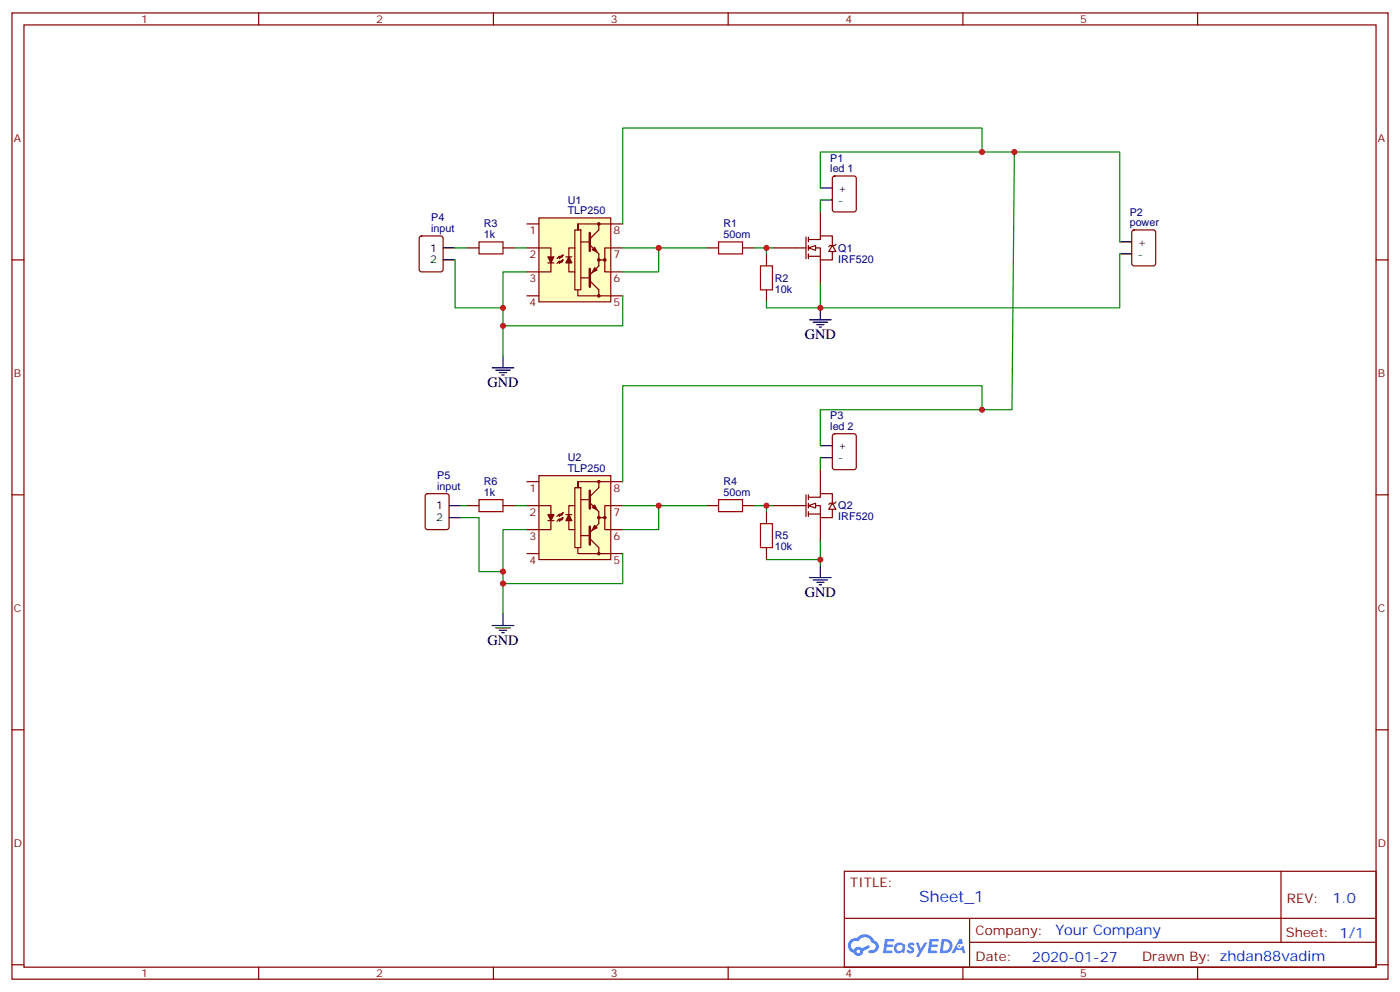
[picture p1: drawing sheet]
<svg xmlns="http://www.w3.org/2000/svg" width="412mm" height="292mm" viewBox="0 0 412 292" stroke-linecap="round" stroke-linejoin="round" font-family="sans-serif">
<g fill="none" stroke="#870000" stroke-width=".35">
<path d="M3.5 3.8h405.4v284.3h-405.4zM7.1 7.3h398.2v277.3h-398.2zM76.2 3.8v3.5M145.3 3.8v3.5M214.5 3.8v3.5M283.6 3.8v3.5M352.8 3.8v3.5M3.5 76.5h3.6M405.3 76.5h3.6M3.5 145.6h3.6M405.3 145.6h3.6M3.5 214.8h3.6"/>
<path d="M405.3 214.8h3.6M248.7 256.4h156.6v28.2h-156.6zM377.3 256.4v20.9M248.7 270.2h156.5M285.6 277.3h119.6M285.6 270.2v14.2M3.5 283.9h3.6M76.2 284.6v3.5M145.3 284.6v3.5M214.5 284.6v3.5M283.6 284.6v3.5M352.8 284.6v3.5"/>
<path d="M405.3 283.9h3.6"/>
</g>
<g fill="#5487ff">
<path d="M267.7 277.6a1.22 1.22 0 0 1 1.7 .2l-.4 .6a.47 .47 0 0 0-.3-.4 .47 .47 0 0 0-.5 .2l.1 .2a1.14 1.14 0 0 1 .8 1.8 1.14 1.14 0 0 1-1.9 0l-.2-.2 .5-.6 .7 .5a.29 .29 0 0 0 .3-.3 .29 .29 0 0 0-.2-.3 1.04 1.04 0 0 1-.6-1.7z"/>
<path d="M260.7 276.3h2.4l.3 .2-.2 .5-1.8 .1-.1 .8h1.5l.3 .4-.3 .4h-1.6l-.2 1.1h1.7l.2 .3-.2 .3-2.6 .1z"/>
<path d="M273.8 276.3h2.4l.3 .2-.1 .5-1.8 .1-.2 .8h1.6l.3 .4-.4 .4h-1.6l-.1 1.1h1.7l.2 .3-.2 .3-2.6 .1z"/>
<path d="M282.6 276.3h.7l.3 1.3-.6 .3a.69 .69 0 0 0-1 .3 .69 .69 0 0 0 .4 .9 .69 .69 0 0 0 .9-.6l.5-.2 .6 2.2h-.8l-.2-.9h-1.8l-.5 .9h-.8z"/>
<path d="M269.8 277.4h.8l.6 1.8 1.1-1.8h.9l-2.6 4.2h-.8l.9-1.5z"/>
<path d="M277.4 276.3l-.6 4.2h1.3a2.11 2.11 0 0 0 2.5-2.1 2.11 2.11 0 0 0-2.5-2.1zM278.1 277.1a1.39 1.39 0 0 1 1.7 1.4 1.39 1.39 0 0 1-1.8 1.3h-.3z"/>
<path d="M263.7 277.9a1.54 1.54 0 0 0-.1 2.2 1.54 1.54 0 0 0 2.2 .1l.6 .3 .3-2.3-.2-.3h-.4a1.49 1.49 0 0 0-2.4 0zM264 278.9a.94 .94 0 0 1 1.8 0 .94 .94 0 0 1-1.8 0z"/>
<path d="M250.4 276.7a2.18 2.18 0 0 0 1.1 3.7 1.44 1.44 0 0 0 1.6 .9 1.44 1.44 0 0 0 1.2-1.4l2-1.1-.5-.7-1.9 1a1.47 1.47 0 0 0-2.4 .4 1.39 1.39 0 0 1-.7-1.9 1.39 1.39 0 0 1 2-.5 2.12 2.12 0 0 1 2.2-1.3 2.12 2.12 0 0 1 1.9 1.7 1.14 1.14 0 0 1 1.1 1.4 1.14 1.14 0 0 1-1.7 .7 .43 .43 0 0 0-.5 .4 .43 .43 0 0 0 .4 .5 1.98 1.98 0 0 0 2.5-1.2 1.98 1.98 0 0 0-1.2-2.6 3.1 3.1 0 0 0-5.3-.6l-.9 .1zM252.3 280a.55 .55 0 0 1 1.1 0 .55 .55 0 0 1-1.1 0z"/>
<circle cx="282.6" cy="278.4" r=".26"/>
</g>
<path d="M141.1 71.2h7.1v3.5h-7.1z" fill="none" stroke="#a10000" stroke-width=".35"/>
<path d="M137.6 73h3.5M148.2 73h3.5" fill="none" stroke="#870000" stroke-width=".35"/>
<path d="M158.7 64.1h21.2v24.7h-21.2z" fill="#ffffc2" stroke="#850000" stroke-width=".35"/>
<g fill="none" stroke="#850000" stroke-width=".35">
<path d="M155.2 73h7.1v2.6M155.2 65.9h3.5M161.4 77.4h1.8M162.3 77.4v2.6h-7.1M165.1 75.4l.7-.3-.3 .7zM165.8 75.1l-1 1v-.7l-.8 .7M165.8 76.5l-.3 .7-.4-.4 .7-.3-1 1v-.7l-.8 .7M166.7 75.6h1.8M167.6 77.4v2.6h1.7M169.3 73h-1.7v2.6M169.3 67.7h1.8v17.6h-1.8zM170.2 67.7h.1"/>
<path d="M170.2 65.9l.1 1.8zM170.2 65.9h13.2M171.1 71.2h2.5M176.4 65.9v1.8l-2.7 2.6M176.4 74.7v3.5M176.4 76.5h1.8M183.4 73h-5.2v7h5.2M155.2 87.1h3.5M170.2 85.3v1.8h13.2M171.1 81.8h2.5M173.7 82.7l2.7 2.6v1.8"/>
</g>
<path d="M173.7 79.1v5.3M173.7 68.5v5.3" fill="none" stroke="#850000" stroke-width=".71"/>
<g fill="#850000" stroke="#850000" stroke-width=".35">
<path d="M176.4 78.2l-2.7 2.7z"/>
<path d="M173.7 72.1l2.7 2.6z"/>
<path d="M161.4 75.6h1.8l-.9 1.8z"/>
<path d="M167.6 75.6l.9 1.8h-1.8z"/>
<path d="M174.4 73.5l.8-.7 .7 1.4z"/>
<path d="M175.2 78.8l.7 .7-1.5 .7z"/>
<circle cx="176.4" cy="87.1" r=".35"/>
<circle cx="176.4" cy="76.5" r=".35"/>
<circle cx="176.4" cy="65.9" r=".35"/>
<circle cx="178.2" cy="76.5" r=".35"/>
</g>
<g fill="none" stroke="#870000" stroke-width=".35">
<path d="M208.1 73h3.6M218.7 73h3.5M225.8 74.7v3.5M234.6 73h2.8M237.4 69.8v6.3M238.1 70.5h3.6v-1.1h3.5v2.8M238.1 73h3.6v3.5h3.5v-2.5M238.1 75.4h3.6M238.1 69.8v1.4M238.1 72.2v1.5M238.1 74.7v1.4M246.2 71.9l-.3 .3h-1.4l-.4 .4"/>
<path d="M333.6 67.9l.5-.2h5.6l.7 .4v9.4l-.4 .7h-5.9l-.7-.4v-9.4zM225.8 85.3v3.5"/>
</g>
<path d="M329.8 71.2h3.6M329.8 74.7h3.6" fill="none" stroke="#000" stroke-width=".35"/>
<path d="M211.7 71.2h7v3.5h-7zM224 78.2h3.5v7.1h-3.5z" fill="none" stroke="#a10000" stroke-width=".35"/>
<g fill="#fff" stroke="#870000" stroke-width=".35">
<path d="M238.1 73l2.1-.8v1.5z"/>
<path d="M245.2 72.2l1 1.8h-2.1z"/>
</g>
<path d="M227.5 73h7.1M241.7 62.4v7M241.7 76.5v7M234.6 148.8h2.8M237.4 145.6v6.4M238.1 146.3h3.6v-1h3.5v2.8M238.1 148.8h3.6v3.5h3.5v-2.4M238.1 151.3h3.6M238.1 145.6v1.4M238.1 148.1v1.4M238.1 150.6v1.4M246.2 147.7l-.3 .4h-1.4l-.4 .3" fill="none" stroke="#870000" stroke-width=".35"/>
<g fill="#fff" stroke="#870000" stroke-width=".35">
<path d="M238.1 148.8l2.1-.7v1.4z"/>
<path d="M245.2 148.1l1 1.8h-2.1z"/>
</g>
<path d="M241.7 138.2v7.1M208.1 148.8h3.6M218.7 148.8h3.5M225.8 150.6v3.5M227.5 148.8h7.1M241.7 152.3v7.1M225.8 161.1v3.6" fill="none" stroke="#870000" stroke-width=".35"/>
<path d="M211.7 147h7v3.6h-7zM224 154.1h3.5v7h-3.5z" fill="none" stroke="#a10000" stroke-width=".35"/>
<path d="M158.7 140h21.2v24.7h-21.2z" fill="#ffffc2" stroke="#850000" stroke-width=".35"/>
<g fill="none" stroke="#850000" stroke-width=".35">
<path d="M155.2 148.8h7.1v2.6M155.2 141.7h3.5M161.4 153.2h1.8M162.3 153.2v2.7h-7.1M165.1 151.3l.7-.4-.3 .7zM165.8 150.9l-1 1.1v-.7l-.8 .7M165.8 152.3l-.3 .7-.4-.3 .7-.4-1 1.1v-.7l-.8 .7M166.7 151.4h1.8M167.6 153.2v2.7h1.7M169.3 148.8h-1.7v2.6M169.3 143.5h1.8v17.6h-1.8zM170.2 143.5h.1"/>
<path d="M170.2 141.7l.1 1.8zM170.2 141.7h13.2M171.1 157.6h2.5M171.1 147h2.5M173.7 158.5l2.7 2.6v1.8M176.4 141.7v1.8l-2.7 2.7M176.4 150.6v3.5M176.4 152.3h1.8M183.4 148.8h-5.2v7.1h5.2M155.2 162.9h3.5M170.2 161.1v1.8h13.2"/>
</g>
<path d="M173.7 155v5.3M173.7 144.4v5.3" fill="none" stroke="#850000" stroke-width=".71"/>
<g fill="#850000" stroke="#850000" stroke-width=".35">
<path d="M176.4 154.1l-2.7 2.6z"/>
<path d="M173.7 147.9l2.7 2.7z"/>
<path d="M161.4 151.4h1.8l-.9 1.8z"/>
<path d="M167.6 151.4l.9 1.8h-1.8z"/>
<path d="M174.4 149.3l.8-.7 .7 1.4z"/>
<path d="M175.2 154.6l.7 .7-1.5 .7z"/>
<circle cx="176.4" cy="162.9" r=".35"/>
<circle cx="176.4" cy="152.3" r=".35"/>
<circle cx="176.4" cy="141.7" r=".35"/>
<circle cx="178.2" cy="152.3" r=".35"/>
</g>
<path d="M141.1 147h7.1v3.6h-7.1z" fill="none" stroke="#a10000" stroke-width=".35"/>
<path d="M245.4 52l.5-.2h5.6l.7 .4v9.5l-.4 .6-5.9 .1-.7-.5v-9.4zM123.7 69.6l.5-.2h5.6l.7 .5v9.4l-.4 .7h-5.9l-.7-.5v-9.4zM245.4 127.8l.5-.2h5.6l.7 .5v9.4l-.4 .7h-5.9l-.7-.4v-9.5zM125.5 145.5l.4-.2h5.7l.6 .4 .1 9.5-.5 .6-5.9 .1-.6-.5-.1-9.4zM137.6 148.8h3.5M148.2 148.8h3.5" fill="none" stroke="#870000" stroke-width=".35"/>
<g fill="none" stroke="#000" stroke-width=".35">
<path d="M241.7 55.3h3.5M241.7 58.8h3.5M130.5 76.5h3.6M130.5 73h3.6M238.5 94.1h6.3M239.5 94.8h4.3M240.6 95.5h2.1M241.3 96.2h.7M241.7 90.6v3.5M145 108.2h6.3M146 108.9h4.3M147.1 109.6h2.1"/>
<path d="M147.8 110.3h.7M148.2 104.7v3.5M241.7 131.2h3.5M241.7 134.7h3.5M132.3 152.3h3.5M132.3 148.8h3.5M238.5 170h6.3M239.5 170.7h4.3M240.6 171.4h2.1M241.3 172.1h.7M241.7 166.4v3.6M145 184.1h6.3"/>
<path d="M146 184.8h4.3M147.1 185.5h2.1M147.8 186.2h.7M148.2 180.6v3.5"/>
</g>
<g fill="none" stroke="#008700" stroke-width=".35">
<path d="M241.7 55.3v-10.6h88.1v26.5M241.7 58.8v3.6M289.3 44.7v-7h-105.9v28.2M298.8 44.7l-.7 75.9h-56.4v10.6M134.1 76.5v14.1h14.1M134.1 73h3.5M151.7 73h3.5M183.4 73h24.7M194 73v7h-10.6M222.2 73h3.6v1.7M225.8 73h1.7M329.8 74.7v15.9h-88.1"/>
<path d="M155.2 80h-7v24.7M183.4 87.1v8.8h-35.2M241.7 83.5v7.1h-15.9v-1.8M241.7 134.7v3.5M289.3 120.6v-7.1h-105.9v28.2M135.8 152.3h5.3v15.9h7.1M135.8 148.8h1.8M151.7 148.8h3.5M155.2 155.9h-7v24.7M183.4 148.8h24.7M194 148.8v7.1h-10.6M222.2 148.8h3.6v1.8"/>
<path d="M225.8 148.8h1.7M241.7 159.4v7M183.4 162.9v8.8h-35.2M225.8 164.7h15.9"/>
</g>
<g fill="#c00">
<circle cx="241.7" cy="164.7" r=".88"/>
<circle cx="298.8" cy="44.7" r=".88"/>
<circle cx="289.3" cy="44.7" r=".88"/>
<circle cx="148.2" cy="95.9" r=".88"/>
<circle cx="225.8" cy="73" r=".88"/>
<circle cx="241.7" cy="90.6" r=".88"/>
<circle cx="194" cy="73" r=".88"/>
<circle cx="194" cy="148.8" r=".88"/>
<circle cx="225.8" cy="148.8" r=".88"/>
<circle cx="148.2" cy="171.7" r=".88"/>
<circle cx="289.3" cy="120.6" r=".88"/>
<circle cx="148.2" cy="90.6" r=".88"/>
<circle cx="148.2" cy="168.2" r=".88"/>
</g>
<text font-size="4.6" fill="#00f" x="270.8" y="265.4">Sheet_1</text>
<g font-size="4.2">
<text x="237.1" y="99.8">GND</text>
<text x="143.6" y="113.9">GND</text>
<text x="237.1" y="175.6">GND</text>
<text x="143.6" y="189.7">GND</text>
</g>
<g font-size="4.2" fill="#00f">
<text x="392.5" y="265.7">1.0</text>
<text x="310.9" y="275.2">Your Company</text>
<text x="304" y="283">2020-01-27</text>
</g>
<g font-size="3.9" fill="#800">
<text x="250.5" y="261">TITLE:</text>
<text x="379.1" y="265.7">REV:</text>
<text x="287.4" y="275.2">Company:</text>
<text x="378.7" y="275.8">Sheet: 1/1</text>
<text x="287.4" y="282.9">Date:</text>
<text x="336.4" y="282.9">Drawn By: zhdan88vadim</text>
</g>
<g font-size="3.2" fill="#800">
<text x="41.6" y="6.8">1</text>
<text x="110.8" y="6.8">2</text>
<text x="179.9" y="6.8">3</text>
<text x="249.1" y="6.8">4</text>
<text x="318.2" y="6.8">5</text>
<text x="4.1" y="41.9">A</text>
<text x="405.9" y="41.9">A</text>
<text x="4.1" y="111.1">B</text>
<text x="405.9" y="111.1">B</text>
<text x="4.1" y="180.2">C</text>
<text x="405.9" y="180.2">C</text>
<text x="4.1" y="249.3">D</text>
<text x="405.9" y="249.3">D</text>
<text x="41.6" y="287.6">1</text>
<text x="110.8" y="287.6">2</text>
<text x="179.9" y="287.6">3</text>
<text x="249.1" y="287.6">4</text>
<text x="318.2" y="287.6">5</text>
</g>
<g font-size="3.2" fill="#000080">
<text x="244.6" y="47.6">P1</text>
<text x="244.6" y="50.7">led 1</text>
<text x="167.2" y="59.9">U1</text>
<text x="127" y="65.1">P4</text>
<text x="167.2" y="63.1">TLP250</text>
<text x="332.8" y="63.4">P2</text>
<text x="127" y="68.4">input</text>
<text x="142.5" y="70.1">1k</text>
<text x="142.5" y="66.9">R3</text>
<text x="213.1" y="70.1">50om</text>
<text x="213.1" y="66.9">R1</text>
<text x="332.8" y="66.6">power</text>
<text x="246.9" y="77.3">IRF520</text>
<text x="246.9" y="74.1">Q1</text>
<text x="228.2" y="82.9">R2</text>
<text x="228.2" y="86.1">10k</text>
<text x="244.6" y="123.4">P3</text>
<text x="244.6" y="126.6">led 2</text>
<text x="167.2" y="135.7">U2</text>
<text x="128.8" y="141">P5</text>
<text x="142.5" y="142.7">R6</text>
<text x="167.2" y="138.9">TLP250</text>
<text x="213.1" y="142.7">R4</text>
<text x="128.8" y="144.2">input</text>
<text x="142.5" y="146">1k</text>
<text x="213.1" y="146">50om</text>
<text x="246.9" y="149.9">Q2</text>
<text x="246.9" y="153.2">IRF520</text>
<text x="228.2" y="162">10k</text>
<text x="228.2" y="158.8">R5</text>
</g>
<g font-size="3.2">
<text x="246.9" y="56.4">+</text>
<text x="246.9" y="59.9">-</text>
<text x="126.7" y="77.5">2</text>
<text x="126.7" y="74">1</text>
<text x="335.1" y="72.2">+</text>
<text x="335.1" y="75.8">-</text>
<text x="246.9" y="132.2">+</text>
<text x="246.9" y="135.7">-</text>
<text x="128.5" y="149.9">1</text>
<text x="128.5" y="153.4">2</text>
</g>
<g font-size="3.2" fill="#840000">
<text x="156" y="68.9">1</text>
<text x="180.7" y="68.9">8</text>
<text x="156" y="76">2</text>
<text x="180.7" y="76">7</text>
<text x="156" y="83">3</text>
<text x="180.7" y="83">6</text>
<text x="156" y="90.1">4</text>
<text x="180.7" y="90.1">5</text>
<text x="156" y="144.7">1</text>
<text x="180.7" y="144.7">8</text>
<text x="156" y="151.8">2</text>
<text x="180.7" y="151.8">7</text>
<text x="156" y="158.9">3</text>
<text x="180.7" y="158.9">6</text>
<text x="156" y="165.9">4</text>
<text x="180.7" y="165.9">5</text>
</g>
</svg>
